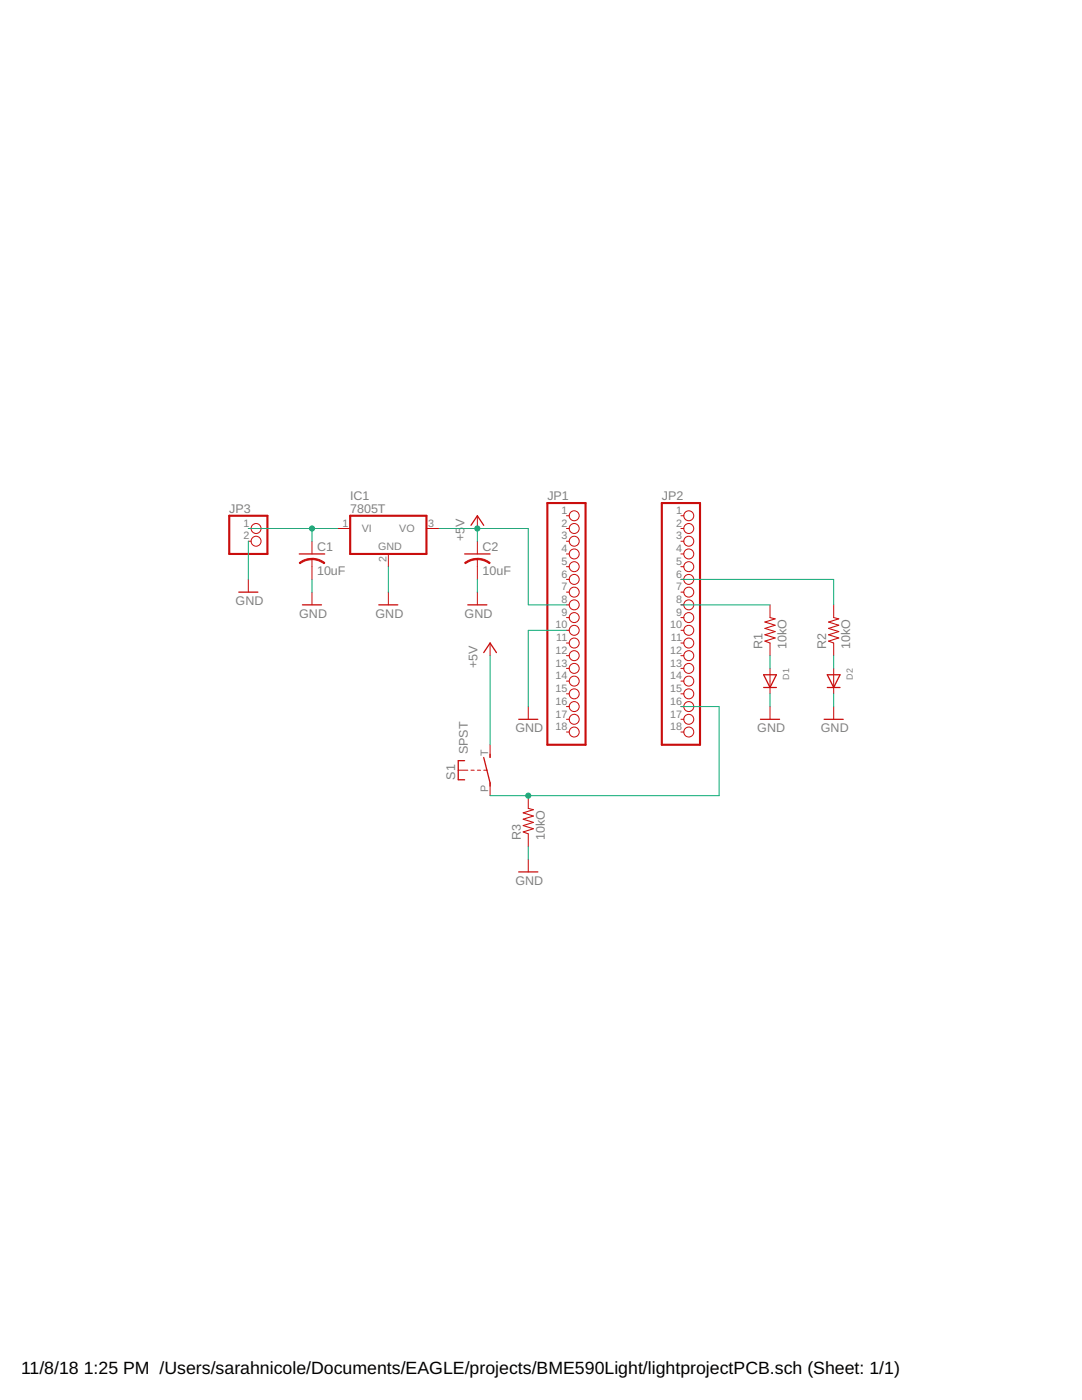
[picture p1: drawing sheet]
<svg xmlns="http://www.w3.org/2000/svg" width="216mm" height="279mm" viewBox="0 0 216 279" stroke-linecap="round" stroke-linejoin="round" font-family="sans-serif">
<path d="M45.7 102.9h7.7v7.7h-7.7zM69.9 102.9h15.2v7.7h-15.2zM109.2 100.4h7.6v48.2h-7.6zM132.1 100.4h7.6v48.2h-7.6z" fill="none" stroke="#c90d0c" stroke-width=".42"/>
<g fill="none" stroke="#c90d0c" stroke-width=".2">
<path d="M49.6 105.5h.5M49.6 108h.5M49.6 115.6v2.6M62.3 108v2.6M62.3 111.6v4M62.3 118.2v2.5M67.3 105.5h2.6M77.5 110.6v2.5M77.5 118.2v2.5M85.1 105.5h2.5M95.2 102.9v2.6M95.2 108v2.6"/>
<path d="M95.2 111.6v4M95.2 118.2v2.5M113 105.5h.6M113 102.9h.6M113 108h.6M113 110.6h.6M113 113.1h.6M113 115.6h.6M113 118.2h.6M135.9 105.5h.5M135.9 102.9h.5M135.9 108h.5"/>
<path d="M135.9 110.6h.5M135.9 113.1h.5M135.9 115.6h.5M135.9 118.2h.5M97.8 128.3v2.6M113 120.7h.6M113 123.3h.6M113 125.8h.6M113 128.3h.6M113 130.9h.6M113 133.4h.6M113 135.9h.6"/>
<path d="M113 138.5h.6M135.9 120.7h.5M135.9 123.3h.5M135.9 125.8h.5M135.9 128.3h.5M135.9 130.9h.5M135.9 133.4h.5M135.9 135.9h.5M135.9 138.5h.5M153.6 120.7v2.6M153.6 128.3v2.6M153.6 133.4v5.1"/>
<path d="M166.3 120.7v2.6M166.3 128.3v2.6M166.3 133.4v5.1M91.4 153.7h1.9M94 153.7h.6M95.2 153.7h.7M96.5 153.7h.7M97.8 148.6v2.6M97.8 156.3v2.5M105.4 141v2.6M105.4 158.8v2.5M113 141h.6"/>
<path d="M113 143.6h.6M113 146.1h.6M135.9 141h.5M135.9 143.6h.5M135.9 146.1h.5M153.6 141v2.6M166.3 141v2.6M105.4 166.4v2.6M105.4 171.5v2.5"/>
<circle cx="51.1" cy="108" r=".99"/>
<circle cx="51.1" cy="105.5" r=".99"/>
<circle cx="114.6" cy="105.5" r=".99"/>
<circle cx="114.6" cy="118.2" r=".99"/>
<circle cx="114.6" cy="108" r=".99"/>
<circle cx="114.6" cy="113.1" r=".99"/>
<circle cx="114.6" cy="115.6" r=".99"/>
<circle cx="114.6" cy="102.9" r=".99"/>
<circle cx="114.6" cy="110.6" r=".99"/>
<circle cx="137.4" cy="118.2" r=".99"/>
<circle cx="137.4" cy="105.5" r=".99"/>
<circle cx="137.4" cy="108" r=".99"/>
<circle cx="137.4" cy="110.6" r=".99"/>
<circle cx="137.4" cy="113.1" r=".99"/>
<circle cx="137.4" cy="102.9" r=".99"/>
<circle cx="137.4" cy="115.6" r=".99"/>
<circle cx="114.6" cy="125.8" r=".99"/>
<circle cx="114.6" cy="120.7" r=".99"/>
<circle cx="114.6" cy="123.3" r=".99"/>
<circle cx="114.6" cy="128.3" r=".99"/>
<circle cx="114.6" cy="133.4" r=".99"/>
<circle cx="114.6" cy="135.9" r=".99"/>
<circle cx="114.6" cy="138.5" r=".99"/>
<circle cx="114.6" cy="130.9" r=".99"/>
<circle cx="137.4" cy="123.3" r=".99"/>
<circle cx="137.4" cy="138.5" r=".99"/>
<circle cx="137.4" cy="130.9" r=".99"/>
<circle cx="137.4" cy="120.7" r=".99"/>
<circle cx="137.4" cy="128.3" r=".99"/>
<circle cx="137.4" cy="133.4" r=".99"/>
<circle cx="137.4" cy="135.9" r=".99"/>
<circle cx="137.4" cy="125.8" r=".99"/>
<circle cx="114.6" cy="143.6" r=".99"/>
<circle cx="114.6" cy="146.1" r=".99"/>
<circle cx="114.6" cy="141" r=".99"/>
<circle cx="137.4" cy="141" r=".99"/>
<circle cx="137.4" cy="143.6" r=".99"/>
<circle cx="137.4" cy="146.1" r=".99"/>
</g>
<g fill="none" stroke="#c90d0c" stroke-width=".25">
<path d="M47.6 118.2h3.9M59.7 110.6h5.1M92.7 110.6h5.1M94 104.8l1.2-1.9 1.3 1.9M60.3 120.7h3.9M75.6 120.7h3.8M93.3 120.7h3.9M96.5 130.2l1.3-1.9 1.3 1.9M152.4 134.7h2.5l-1.3 2.5zM152.4 137.2h2.5M165.1 137.2h2.5M165.1 134.7h2.5l-1.3 2.5z"/>
<path d="M92.7 151.8h-1.3v3.8h1.3M96.5 151.2l1.3 5.1v.6M97.8 150.5v.7M103.5 143.6h3.8M151.7 143.6h3.9M164.4 143.6h3.9M103.5 174h3.8"/>
</g>
<g fill="#c90d0c" stroke="#c90d0c" stroke-width=".2">
<path d="M62.3 111.4h.2a3.9 3.9 0 0 1 2.3 .9l-.1 .2-1.4-.7-1-.1z" fill-rule="evenodd"/>
<path d="M59.7 112.3l1.2-.6 1.4-.3v.3l-1.1 .1-1.3 .7z" fill-rule="evenodd"/>
<path d="M95.2 111.4h.3a3.9 3.9 0 0 1 2.3 .9l-.1 .2-1.4-.7-1.1-.1z" fill-rule="evenodd"/>
<path d="M92.7 112.3l1.2-.6 1.3-.3v.3l-1 .1-1.3 .7z" fill-rule="evenodd"/>
</g>
<path d="M153.6 123.3l1.1 .2-2.1 .6 2.1 .7-2.1 .6 2.1 .6-2.1 .7 2.1 .6-2.1 .7 1 .3M166.3 123.3l1.1 .2-2.1 .6 2.1 .7-2.1 .6 2.1 .6-2.1 .7 2.1 .6-2.1 .7 1 .3M105.4 161.3l1 .3-2 .6 2 .7-2 .6 2 .6-2 .7 2 .6-2 .6 1 .4" fill="none" stroke="#c90d0c" stroke-width=".21"/>
<g fill="none" stroke="#0dab76" stroke-width=".2">
<path d="M49.6 108v7.6M49.6 105.5h17.7M62.3 105.5v2.5M62.3 115.6v2.6M77.5 113.1v5.1M87.6 105.5h17.8v15.2h7.6M95.2 105.5v2.5M95.2 115.6v2.6M135.9 115.6h30.4v5.1M97.8 130.9v17.7M113 125.8h-7.6v15.2M135.9 120.7h17.7"/>
<path d="M153.6 130.9v2.5M153.6 138.5v2.5M166.3 130.9v2.5M166.3 138.5v2.5M135.9 141h7.6v17.8h-45.7M105.4 169v2.5"/>
</g>
<g fill="#0dab76" stroke="#0dab76" stroke-width=".2">
<circle cx="62.3" cy="105.5" r=".51"/>
<circle cx="95.2" cy="105.5" r=".51"/>
<circle cx="105.4" cy="158.8" r=".51"/>
</g>
<g font-size="3.5">
<text x="4.2" y="274.2">11/8/18</text>
<text x="16.7" y="274.2">1:25 PM /Users/sarahnicole/Documents/EAGLE/projects/BME590Light/lightprojectPCB.sch (Sheet: 1/1)</text>
</g>
<g font-size="2.5" fill="#808080">
<text x="69.9" y="99.8">IC1</text>
<text x="109.2" y="99.8">JP1</text>
<text x="132.1" y="99.8">JP2</text>
<text x="45.7" y="102.3">JP3</text>
<text x="69.9" y="102.3">7805T</text>
<text x="92.7" y="105.2" transform="rotate(-90 92.7 105.2)">V</text>
<text x="63.3" y="109.9">C1</text>
<text x="92.7" y="108" transform="rotate(-90 92.7 108)">+5</text>
<text x="96.3" y="109.9">C2</text>
<text x="63.3" y="114.7">10uF</text>
<text x="96.3" y="114.7">10uF</text>
<text x="47" y="120.7">GND</text>
<text x="59.7" y="123.2">GND</text>
<text x="74.9" y="123.2">GND</text>
<text x="92.7" y="123.2">GND</text>
<text x="152.2" y="129.6" transform="rotate(-90 152.2 129.6)">R1</text>
<text x="157" y="129.6" transform="rotate(-90 157 129.6)">10kO</text>
<text x="164.8" y="129.6" transform="rotate(-90 164.8 129.6)">R2</text>
<text x="169.6" y="129.6" transform="rotate(-90 169.6 129.6)">10kO</text>
<text x="95.3" y="133.4" transform="rotate(-90 95.3 133.4)">+5V</text>
<text x="102.9" y="146.1">GND</text>
<text x="151.1" y="146.1">GND</text>
<text x="163.8" y="146.1">GND</text>
<text x="90.8" y="155.6" transform="rotate(-90 90.8 155.6)">S1</text>
<text x="93.3" y="150.5" transform="rotate(-90 93.3 150.5)">SPST</text>
<text x="103.9" y="167.7" transform="rotate(-90 103.9 167.7)">R3</text>
<text x="108.7" y="167.7" transform="rotate(-90 108.7 167.7)">10kO</text>
<text x="102.9" y="176.6">GND</text>
</g>
<g font-size="2.1" fill="#808080">
<text x="48.6" y="105.1">1</text>
<text x="48.6" y="107.7">2</text>
<text x="68.3" y="105.1">1</text>
<text x="72.2" y="106.2">VI</text>
<text x="79.7" y="106.2">VO</text>
<text x="85.5" y="105.1">3</text>
<text x="112" y="102.6">1</text>
<text x="112" y="105.1">2</text>
<text x="112" y="107.7">3</text>
<text x="134.9" y="102.6">1</text>
<text x="134.9" y="105.1">2</text>
<text x="134.9" y="107.7">3</text>
<text x="75.4" y="109.8">GND</text>
<text x="77.1" y="112.1" transform="rotate(-90 77.1 112.1)">2</text>
<text x="112" y="110.2">4</text>
<text x="112" y="112.7">5</text>
<text x="134.9" y="110.2">4</text>
<text x="134.9" y="112.7">5</text>
<text x="112" y="115.3">6</text>
<text x="112" y="117.8">7</text>
<text x="134.9" y="115.3">6</text>
<text x="134.9" y="117.8">7</text>
<text x="110.9" y="125.4">10</text>
<text x="112" y="120.4">8</text>
<text x="112" y="122.9">9</text>
<text x="133.7" y="125.4">10</text>
<text x="134.9" y="120.4">8</text>
<text x="134.9" y="122.9">9</text>
<text x="110.9" y="130.5">12</text>
<text x="111" y="128">11</text>
<text x="133.7" y="130.5">12</text>
<text x="133.9" y="128">11</text>
<text x="110.9" y="133">13</text>
<text x="110.9" y="135.6">14</text>
<text x="133.7" y="133">13</text>
<text x="133.7" y="135.6">14</text>
<text x="110.9" y="138.1">15</text>
<text x="110.9" y="140.7">16</text>
<text x="110.9" y="143.2">17</text>
<text x="133.7" y="138.1">15</text>
<text x="133.7" y="140.7">16</text>
<text x="133.7" y="143.2">17</text>
<text x="110.9" y="145.7">18</text>
<text x="133.7" y="145.7">18</text>
<text x="97.4" y="150.8" transform="rotate(-90 97.4 150.8)">T</text>
<text x="97.4" y="158" transform="rotate(-90 97.4 158)">P</text>
</g>
<g font-size="1.8" fill="#808080">
<text x="157.5" y="135.7" transform="rotate(-90 157.5 135.7)">D1</text>
<text x="170.2" y="135.7" transform="rotate(-90 170.2 135.7)">D2</text>
</g>
</svg>
